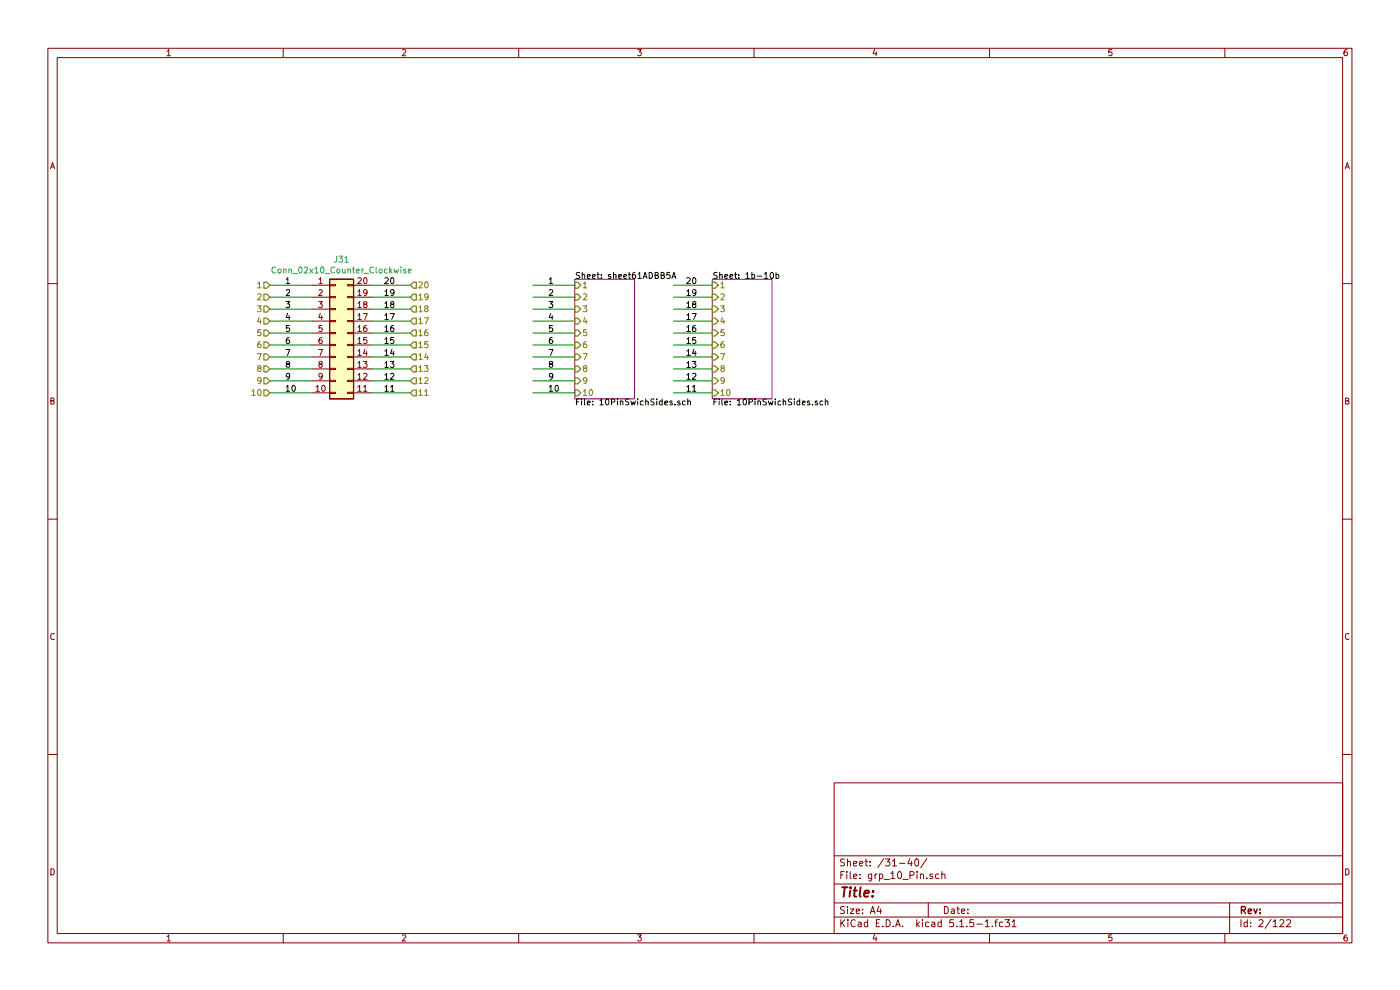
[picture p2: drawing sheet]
EESchema Schematic File Version 4
EELAYER 30 0
EELAYER END
$Descr A4 11693 8268
encoding utf-8
Sheet 71 122
Title ""
Date ""
Rev ""
Comp ""
Comment1 ""
Comment2 ""
Comment3 ""
Comment4 ""
$EndDescr
Wire Wire Line
	2600 2375 2250 2375
Wire Wire Line
	2600 2575 2250 2575
Wire Wire Line
	2600 2775 2250 2775
Wire Wire Line
	2600 2975 2250 2975
Wire Wire Line
	2600 3175 2250 3175
Wire Wire Line
	2600 2475 2250 2475
Wire Wire Line
	2600 2675 2250 2675
Wire Wire Line
	2600 2875 2250 2875
Wire Wire Line
	2600 3075 2250 3075
Wire Wire Line
	2600 3275 2250 3275
Text Label 2375 2375 0    50   ~ 0
1
Text Label 2375 2475 0    50   ~ 0
2
Text Label 2375 2575 0    50   ~ 0
3
Text Label 2375 2675 0    50   ~ 0
4
Text Label 2375 2775 0    50   ~ 0
5
Text Label 2375 2875 0    50   ~ 0
6
Text Label 2375 2975 0    50   ~ 0
7
Text Label 2375 3075 0    50   ~ 0
8
Text Label 2375 3175 0    50   ~ 0
9
Text Label 2375 3275 0    50   ~ 0
10
Wire Wire Line
	3100 2375 3425 2375
Wire Wire Line
	3100 2575 3425 2575
Wire Wire Line
	3100 2775 3425 2775
Wire Wire Line
	3100 2975 3425 2975
Wire Wire Line
	3100 3175 3425 3175
Wire Wire Line
	3100 2475 3425 2475
Wire Wire Line
	3100 2675 3425 2675
Wire Wire Line
	3100 2875 3425 2875
Wire Wire Line
	3100 3075 3425 3075
Wire Wire Line
	3100 3275 3425 3275
$Comp
L Connector_Generic:Conn_02x10_Counter_Clockwise J?
U 1 1
P 2800 2775
AR Path="/5E6A9E8D" Ref="J?"  Part="1" 
AR Path="/5E641EC8/5E6A9E8D" Ref="J1"  Part="1" 
AR Path="/60C943CA/5E6A9E8D" Ref="J?"  Part="1" 
AR Path="/60CF27E1/5E6A9E8D" Ref="J?"  Part="1" 
AR Path="/60D50BFB/5E6A9E8D" Ref="J?"  Part="1" 
AR Path="/60DB2450/5E6A9E8D" Ref="J?"  Part="1" 
AR Path="/6133F774/5E6A9E8D" Ref="J11"  Part="1" 
AR Path="/614B0FD3/5E6A9E8D" Ref="J21"  Part="1" 
AR Path="/61533310/5E6A9E8D" Ref="J31"  Part="1" 
AR Path="/615B5DD5/5E6A9E8D" Ref="J41"  Part="1" 
F 0 "J11" H 2850 3392 50  0000 C CNN
F 1 "Conn_02x10_Counter_Clockwise" H 2850 3301 50  0000 C CNN
F 2 "Button_Switch_THT:SW_DIP_SPSTx10_Slide_9.78x27.58mm_W7.62mm_P2.54mm" H 2800 2775 50  0001 C CNN
F 3 "~" H 2800 2775 50  0001 C CNN
	1    2800 2775
	1    0    0    -1  
$EndComp
Text HLabel 2250 2375 0    50   Input ~ 0
1
Text HLabel 2250 2475 0    50   Input ~ 0
2
Text HLabel 2250 2575 0    50   Input ~ 0
3
Text HLabel 2250 2675 0    50   Input ~ 0
4
Text HLabel 2250 2775 0    50   Input ~ 0
5
Text HLabel 2250 2875 0    50   Input ~ 0
6
Text HLabel 2250 2975 0    50   Input ~ 0
7
Text HLabel 2250 3075 0    50   Input ~ 0
8
Text HLabel 2250 3175 0    50   Input ~ 0
9
Text HLabel 2250 3275 0    50   Input ~ 0
10
Text HLabel 3425 3275 2    50   Input ~ 0
11
Text HLabel 3425 3175 2    50   Input ~ 0
12
Text HLabel 3425 3075 2    50   Input ~ 0
13
Text HLabel 3425 2975 2    50   Input ~ 0
14
Text HLabel 3425 2875 2    50   Input ~ 0
15
Text HLabel 3425 2775 2    50   Input ~ 0
16
Text HLabel 3425 2675 2    50   Input ~ 0
17
Text HLabel 3425 2575 2    50   Input ~ 0
18
Text HLabel 3425 2475 2    50   Input ~ 0
19
Text HLabel 3425 2375 2    50   Input ~ 0
20
Text Label 3200 3275 0    50   ~ 0
11
Text Label 3200 3175 0    50   ~ 0
12
Text Label 3200 3075 0    50   ~ 0
13
Text Label 3200 2975 0    50   ~ 0
14
Text Label 3200 2875 0    50   ~ 0
15
Text Label 3200 2775 0    50   ~ 0
16
Text Label 3200 2675 0    50   ~ 0
17
Text Label 3200 2575 0    50   ~ 0
18
Text Label 3200 2475 0    50   ~ 0
19
Text Label 3200 2375 0    50   ~ 0
20
$Sheet
S 5950 2325 500  1000
U 61ACF95B
F0 "1b-10b" 50
F1 "10PinSwichSides.sch" 50
F2 "1" I L 5950 2375 50 
F3 "2" I L 5950 2475 50 
F4 "3" I L 5950 2575 50 
F5 "4" I L 5950 2675 50 
F6 "5" I L 5950 2775 50 
F7 "6" I L 5950 2875 50 
F8 "7" I L 5950 2975 50 
F9 "8" I L 5950 3075 50 
F10 "9" I L 5950 3175 50 
F11 "10" I L 5950 3275 50 
$EndSheet
Wire Wire Line
	5625 2375 5950 2375
Wire Wire Line
	5625 2575 5950 2575
Wire Wire Line
	5625 2775 5950 2775
Wire Wire Line
	5625 2975 5950 2975
Wire Wire Line
	5625 3175 5950 3175
Wire Wire Line
	5625 2475 5950 2475
Wire Wire Line
	5625 2675 5950 2675
Wire Wire Line
	5625 2875 5950 2875
Wire Wire Line
	5625 3075 5950 3075
Wire Wire Line
	5625 3275 5950 3275
Text Label 5725 3275 0    50   ~ 0
11
Text Label 5725 3175 0    50   ~ 0
12
Text Label 5725 3075 0    50   ~ 0
13
Text Label 5725 2975 0    50   ~ 0
14
Text Label 5725 2875 0    50   ~ 0
15
Text Label 5725 2775 0    50   ~ 0
16
Text Label 5725 2675 0    50   ~ 0
17
Text Label 5725 2575 0    50   ~ 0
18
Text Label 5725 2475 0    50   ~ 0
19
Text Label 5725 2375 0    50   ~ 0
20
$Sheet
S 4800 2325 500  1000
U 61ADBB66
F0 "sheet61ADBB5A" 50
F1 "10PinSwichSides.sch" 50
F2 "1" I L 4800 2375 50 
F3 "2" I L 4800 2475 50 
F4 "3" I L 4800 2575 50 
F5 "4" I L 4800 2675 50 
F6 "5" I L 4800 2775 50 
F7 "6" I L 4800 2875 50 
F8 "7" I L 4800 2975 50 
F9 "8" I L 4800 3075 50 
F10 "9" I L 4800 3175 50 
F11 "10" I L 4800 3275 50 
$EndSheet
Wire Wire Line
	4800 2375 4450 2375
Wire Wire Line
	4800 2575 4450 2575
Wire Wire Line
	4800 2775 4450 2775
Wire Wire Line
	4800 2975 4450 2975
Wire Wire Line
	4800 3175 4450 3175
Wire Wire Line
	4800 2475 4450 2475
Wire Wire Line
	4800 2675 4450 2675
Wire Wire Line
	4800 2875 4450 2875
Wire Wire Line
	4800 3075 4450 3075
Wire Wire Line
	4800 3275 4450 3275
Text Label 4575 2375 0    50   ~ 0
1
Text Label 4575 2475 0    50   ~ 0
2
Text Label 4575 2575 0    50   ~ 0
3
Text Label 4575 2675 0    50   ~ 0
4
Text Label 4575 2775 0    50   ~ 0
5
Text Label 4575 2875 0    50   ~ 0
6
Text Label 4575 2975 0    50   ~ 0
7
Text Label 4575 3075 0    50   ~ 0
8
Text Label 4575 3175 0    50   ~ 0
9
Text Label 4575 3275 0    50   ~ 0
10
$EndSCHEMATC
